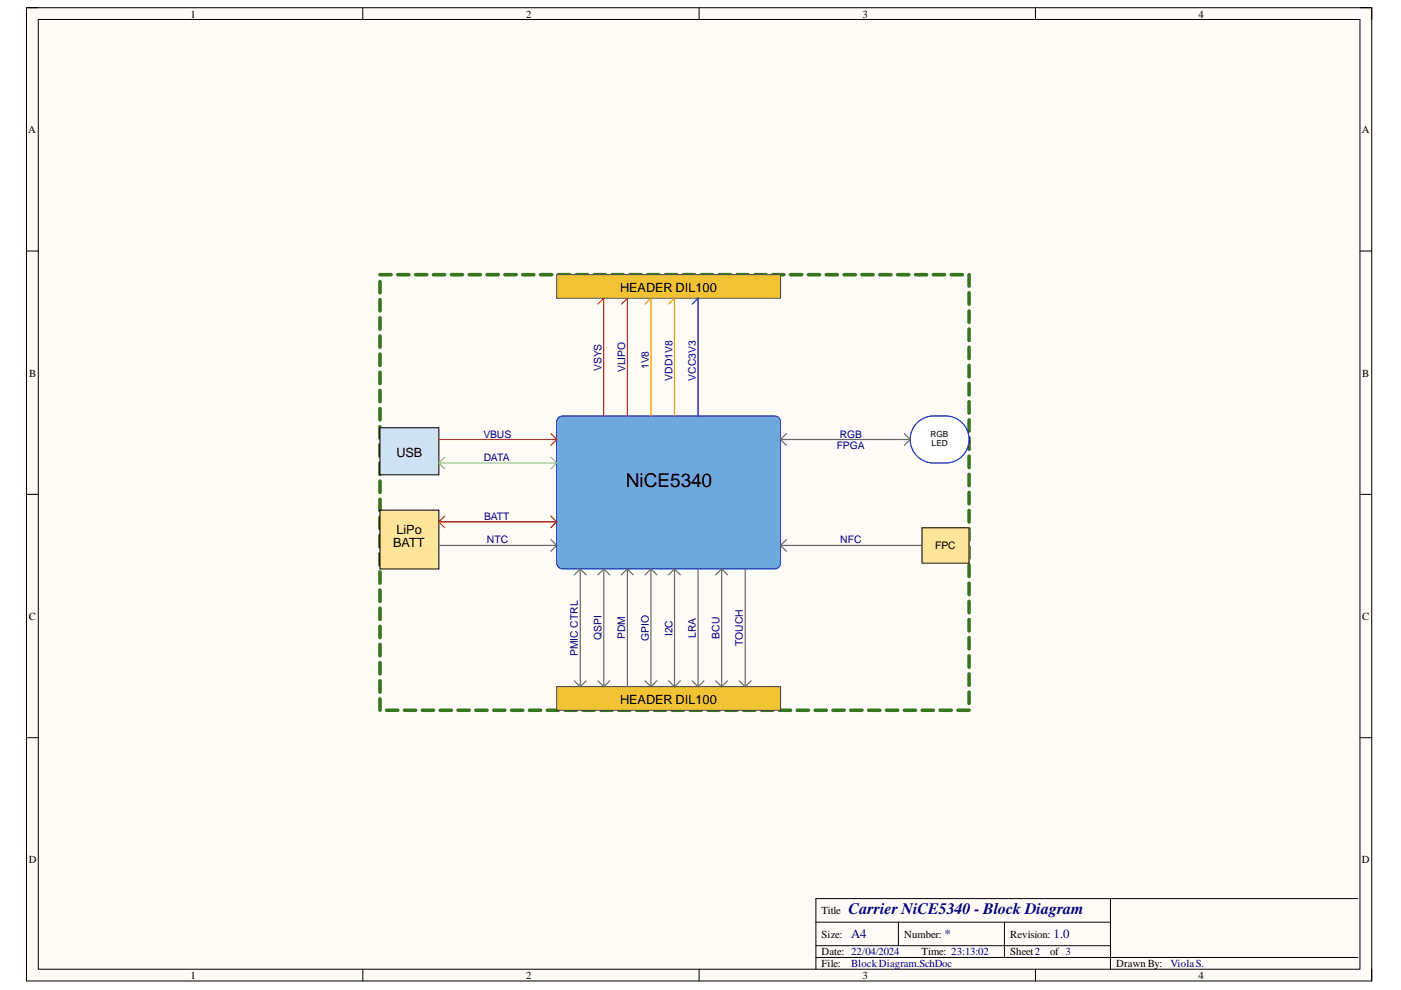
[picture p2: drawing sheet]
<svg xmlns="http://www.w3.org/2000/svg" width="297mm" height="210mm" viewBox="0 0 297 210" stroke-linecap="round" stroke-linejoin="round" font-family="sans-serif">
<path d="M5.6 1.6h285.2v206.4h-285.2z" fill-rule="evenodd" fill="#fffcf8"/>
<path d="M5.6 1.6h285.2v206.4h-285.2z" fill="none" stroke="#000" stroke-width=".21"/>
<path d="M8.1 4.1h280.2v201.4h-280.2z" fill-rule="evenodd" fill="#fffcf8"/>
<g fill="none" stroke="#000" stroke-width=".21">
<path d="M5.6 1.6h2.5M8.1 4.1h280.2v201.4h-280.2zM76.9 1.6v2.5M148.2 1.6v2.5M219.5 1.6v2.5M288.3 1.6h2.5v2.5M5.6 53.2h2.5M288.3 53.2h2.5M5.6 104.8h2.5M288.3 104.8h2.5M5.6 156.4h2.5M288.3 156.4h2.5"/>
<path d="M173 195.5h62.4M190.5 195.5v5M213 195.5v7.5M235.4 190.5v15M287.9 190.5h-114.9v15M76.9 205.5v2.5M148.2 205.5v2.5M173 203h114.9M173 200.5h62.4M219.5 205.5v2.5M290.8 205.5v2.5"/>
</g>
<path d="M118.3 88.7l.6-.4 .4-.1h44.9a1.25 1.25 0 0 1 1.3 1.2v30a1.25 1.25 0 0 1-1.3 1.2h-44.9a1.25 1.25 0 0 1-1.3-1.2v-30z" fill="#6fa8dc"/>
<path d="M118.3 88.7l.6-.4 .4-.1h44.9a1.25 1.25 0 0 1 1.3 1.2v30a1.25 1.25 0 0 1-1.3 1.2h-44.9a1.25 1.25 0 0 1-1.3-1.2v-30z" fill="none" stroke="#00f" stroke-width=".21"/>
<g fill="none" stroke="#38761d" stroke-width=".76">
<path d="M80.6 59.7v2.4M80.6 58.2h2.3M84.3 58.2h2.4M88.1 58.2h2.4M91.9 58.2h2.4M95.7 58.2h2.4M99.5 58.2h2.3M103.3 58.2h2.3M107.1 58.2h2.3M110.8 58.2h2.4M114.6 58.2h2.4M118.4 58.2h2.4"/>
<path d="M122.2 58.2h2.4M126 58.2h2.3M129.8 58.2h2.3M133.5 58.2h2.4M137.3 58.2h2.4M141.1 58.2h2.4M144.9 58.2h2.4M148.7 58.2h2.4M152.5 58.2h2.3M156.3 58.2h2.3M160 58.2h2.4M163.8 58.2h2.4"/>
<path d="M167.6 58.2h2.4M171.4 58.2h2.4M175.2 58.2h2.4M179 58.2h2.3M182.8 58.2h2.3M186.5 58.2h2.4M190.3 58.2h2.4M194.1 58.2h2.4M197.9 58.2h2.4M201.7 58.2h2.3M205.5 58.2v2.4M80.6 63.5v2.4"/>
<path d="M80.6 67.4v2.4M80.6 71.2v2.4M80.6 75.1v2.4M80.6 78.9v2.4M205.5 62.1v2.4M205.5 65.9v2.4M205.5 69.8v2.4M205.5 73.6v2.4M205.5 77.5v2.4M80.6 82.8v2.4M80.6 86.6v2.4M80.6 90.5v2.4"/>
<path d="M80.6 94.3v2.4M80.6 98.2v2.4M205.5 81.3v2.4M205.5 85.2v2.4M205.5 89v2.4M205.5 92.9v2.4M205.5 96.7v2.4M80.6 102v2.4M80.6 105.9v2.4M80.6 109.7v2.4M80.6 113.5v2.5M80.6 117.4v2.4"/>
<path d="M205.5 100.6v2.4M205.5 104.4v2.4M205.5 108.3v2.4M205.5 112.1v2.4M205.5 116v2.4M205.5 119.8v2.4M80.6 121.2v2.5M80.6 125.1v2.4M80.6 128.9v2.4M80.6 132.8v2.4M80.6 136.6v2.4M205.5 123.6v2.5"/>
<path d="M205.5 127.5v2.4M205.5 131.3v2.5M205.5 135.2v2.4M205.5 139v2.5M80.6 140.5v2.4M80.6 144.3v2.4M80.6 148.2v2.4M82 150.6h2.3M85.8 150.6h2.3M89.5 150.6h2.4M93.3 150.6h2.4M97.1 150.6h2.4"/>
<path d="M100.9 150.6h2.4M104.7 150.6h2.4M108.5 150.6h2.3M112.3 150.6h2.3M116 150.6h2.4M119.8 150.6h2.4M123.6 150.6h2.4M127.4 150.6h2.4M131.2 150.6h2.3M135 150.6h2.3M138.8 150.6h2.3M142.5 150.6h2.4"/>
<path d="M146.3 150.6h2.4M150.1 150.6h2.4M153.9 150.6h2.4M157.7 150.6h2.3M161.5 150.6h2.3M165.2 150.6h2.4M169 150.6h2.4M172.8 150.6h2.4M176.6 150.6h2.4M180.4 150.6h2.4M184.2 150.6h2.3M188 150.6h2.3"/>
<path d="M191.7 150.6h2.4M195.5 150.6h2.4M199.3 150.6h2.4M203.1 150.6h2.4M205.5 142.9v2.4M205.5 146.7v2.5"/>
</g>
<path d="M80.6 90.7h12.4v10h-12.4z" fill-rule="evenodd" fill="#cfe2f3"/>
<path d="M80.6 90.7h12.4v10h-12.4z" fill="none" stroke="#000" stroke-width=".21"/>
<path d="M80.6 108.2h12.4v12.4h-12.4z" fill-rule="evenodd" fill="#ffe599"/>
<path d="M80.6 108.2h12.4v12.4h-12.4z" fill="none" stroke="#000" stroke-width=".21"/>
<path d="M93 93.2h25M116.8 91.9l1.2 1.3M118 93.2l-1.2 1.2M93 110.6h25M93 110.6l1.3 1.3M94.3 109.4l-1.3 1.2M116.8 109.4l1.2 1.2M118 110.6l-1.2 1.3" fill="none" stroke="#f00" stroke-width=".25"/>
<path d="M93 115.6h25M116.8 114.4l1.2 1.2M118 115.6l-1.2 1.3" fill="none" stroke="#666" stroke-width=".25"/>
<path d="M93 98.2h25M93 98.2l1.3 1.2M94.3 96.9l-1.3 1.3M116.8 96.9l1.2 1.3M118 98.2l-1.2 1.2" fill="none" stroke="#93c47d" stroke-width=".25"/>
<path d="M118 145.6h47.5v5h-47.5z" fill-rule="evenodd" fill="#f1c232"/>
<path d="M118 145.6h47.5v5h-47.5z" fill="none" stroke="#434343" stroke-width=".21"/>
<path d="M143 120.6v25M143 120.6l1.3 1.3M143 120.6l-1.2 1.3M148 120.6v25M141.8 144.3l1.2 1.3M144.3 144.3l-1.3 1.3M146.8 144.3l1.2 1.3M149.3 144.3l-1.3 1.3" fill="none" stroke="#666" stroke-width=".25"/>
<path d="M118 58.2h47.5v5h-47.5z" fill-rule="evenodd" fill="#f1c232"/>
<path d="M118 58.2h47.5v5h-47.5z" fill="none" stroke="#434343" stroke-width=".21"/>
<g fill="none" stroke="#666" stroke-width=".25">
<path d="M165.5 115.6h30M165.5 115.6l1.2 1.3M166.7 114.4l-1.2 1.2M123 120.6v25M123 120.6l1.3 1.3M123 120.6l-1.2 1.3M128 120.6v25M128 120.6l1.3 1.3M128 120.6l-1.2 1.3M133 120.6v25M133 120.6l1.3 1.3M133 120.6l-1.2 1.3"/>
<path d="M138 120.6v25M138 120.6l1.3 1.3M138 120.6l-1.2 1.3M153 120.6v25M153 120.6l1.3 1.3M153 120.6l-1.2 1.3M158 120.6v25M121.8 144.3l1.2 1.3M124.3 144.3l-1.3 1.3M126.8 144.3l1.2 1.3M129.3 144.3l-1.3 1.3M136.8 144.3l1.2 1.3"/>
<path d="M139.3 144.3l-1.3 1.3M151.8 144.3l1.2 1.3M154.3 144.3l-1.3 1.3M156.8 144.3l1.2 1.3M159.2 144.3l-1.2 1.3"/>
</g>
<path d="M194.1 90a5 5 0 0 1 3.9-1.8 7.2 7.2 0 0 1 5.7 1.2 5 5 0 0 1 1.5 5.5 5 5 0 0 1-4.7 3.3 7.2 7.2 0 0 1-5.7-1.2 5 5 0 0 1-.7-7z" fill="#fff"/>
<path d="M194.1 90a5 5 0 0 1 3.9-1.8 7.2 7.2 0 0 1 5.7 1.2 5 5 0 0 1 1.5 5.5 5 5 0 0 1-4.7 3.3 7.2 7.2 0 0 1-5.7-1.2 5 5 0 0 1-.7-7z" fill="none" stroke="#00f" stroke-width=".25"/>
<path d="M165.5 93.2h27.5M165.5 93.2l1.2 1.2M166.7 91.9l-1.2 1.3M191.7 91.9l1.3 1.3M193 93.2l-1.3 1.2" fill="none" stroke="#666" stroke-width=".25"/>
<path d="M195.5 111.9h10v7.5h-10z" fill-rule="evenodd" fill="#ffe599"/>
<path d="M195.5 111.9h10v7.5h-10z" fill="none" stroke="#000" stroke-width=".21"/>
<path d="M126.8 64.5l1.2-1.3v25M131.8 64.5l1.2-1.3v25" fill="none" stroke="#f00" stroke-width=".25"/>
<path d="M146.8 64.5l1.2-1.3v25" fill="none" stroke="#00f" stroke-width=".25"/>
<path d="M136.8 64.5l1.2-1.3v25M141.8 64.5l1.2-1.3v25" fill="none" stroke="#f90" stroke-width=".25"/>
<text font-size="4.1" x="132.7" y="103.3">NiCE5340</text>
<text font-size="3.4" fill="#000080" x="179.9" y="193.8">Carrier NiCE5340 - Block Diagram</text>
<g font-size="2.7">
<text x="131.5" y="61.9">HEADER DIL100</text>
<text x="84" y="96.9">USB</text>
<text x="84" y="113.1">LiPo</text>
<text x="83.4" y="116.1">BATT</text>
<text x="131.5" y="149.3">HEADER DIL100</text>
</g>
<g font-size="2.7" fill="#000080">
<text x="180.4" y="199">A4</text>
<text x="200.2" y="199">*</text>
<text x="223.4" y="199">1.0</text>
</g>
<g font-size="2.3">
<text x="40.4" y="3.7">1</text>
<text x="111.5" y="3.7">2</text>
<text x="182.9" y="3.7">3</text>
<text x="254.1" y="3.7">4</text>
<text x="6" y="28.2">A</text>
<text x="288.8" y="28.2">A</text>
<text x="6.2" y="79.8">B</text>
<text x="288.8" y="79.8">B</text>
<text x="6.1" y="131.4">C</text>
<text x="288.8" y="131.4">C</text>
<text x="6.1" y="183">D</text>
<text x="288.8" y="183">D</text>
<text x="174.2" y="193.8">Title</text>
<text x="174.2" y="198.8">Size:</text>
<text x="174.2" y="202.6">Date: 22/04/2024</text>
<text x="191.7" y="198.8">Number:</text>
<text x="195.4" y="202.6">Time: 23:13:02</text>
<text x="214.2" y="198.8">Revision:</text>
<text x="214.2" y="202.6">Sheet2</text>
<text x="222.6" y="202.6">of 3</text>
<text x="40.4" y="207.6">1</text>
<text x="111.5" y="207.6">2</text>
<text x="174.2" y="205">File:</text>
<text x="182.9" y="207.6">3</text>
<text x="236.7" y="205">DrawnBy:</text>
<text x="254.1" y="207.6">4</text>
</g>
<g font-size="2.3" fill="#000080">
<text x="180.4" y="205">BlockDiagram.SchDoc</text>
<text x="248.2" y="205">ViolaS.</text>
</g>
<g font-size="2.2" fill="#000080">
<text x="127.5" y="78.7" transform="rotate(-90 127.5 78.7)">VSYS</text>
<text x="132.6" y="78.9" transform="rotate(-90 132.6 78.9)">VLIPO</text>
<text x="137.6" y="78.2" transform="rotate(-90 137.6 78.2)">1V8</text>
<text x="142.6" y="80.7" transform="rotate(-90 142.6 80.7)">VDD1V8</text>
<text x="147.5" y="80.7" transform="rotate(-90 147.5 80.7)">VCC3V3</text>
<text x="102.5" y="92.8">VBUS</text>
<text x="177.4" y="95.2">FPGA</text>
<text x="178.1" y="92.8">RGB</text>
<text x="102.6" y="97.7">DATA</text>
<text x="102.6" y="110.2">BATT</text>
<text x="103.2" y="115.2">NTC</text>
<text x="178.2" y="115.2">NFC</text>
<text x="127.5" y="135.7" transform="rotate(-90 127.5 135.7)">QSPI</text>
<text x="132.6" y="135.5" transform="rotate(-90 132.6 135.5)">PDM</text>
<text x="137.6" y="135.8" transform="rotate(-90 137.6 135.8)">GPIO</text>
<text x="142.6" y="134.8" transform="rotate(-90 142.6 134.8)">I2C</text>
<text x="147.5" y="135.3" transform="rotate(-90 147.5 135.3)">LRA</text>
<text x="152.5" y="135.4" transform="rotate(-90 152.5 135.4)">BCU</text>
<text x="157.5" y="137" transform="rotate(-90 157.5 137)">TOUCH</text>
<text x="122.5" y="139.1" transform="rotate(-90 122.5 139.1)">PMIC CTRL</text>
</g>
<text font-size="2.2" x="198.3" y="116.4">FPC</text>
<g font-size="1.8">
<text x="197.3" y="92.6">RGB</text>
<text x="197.5" y="94.6">LED</text>
</g>
</svg>
